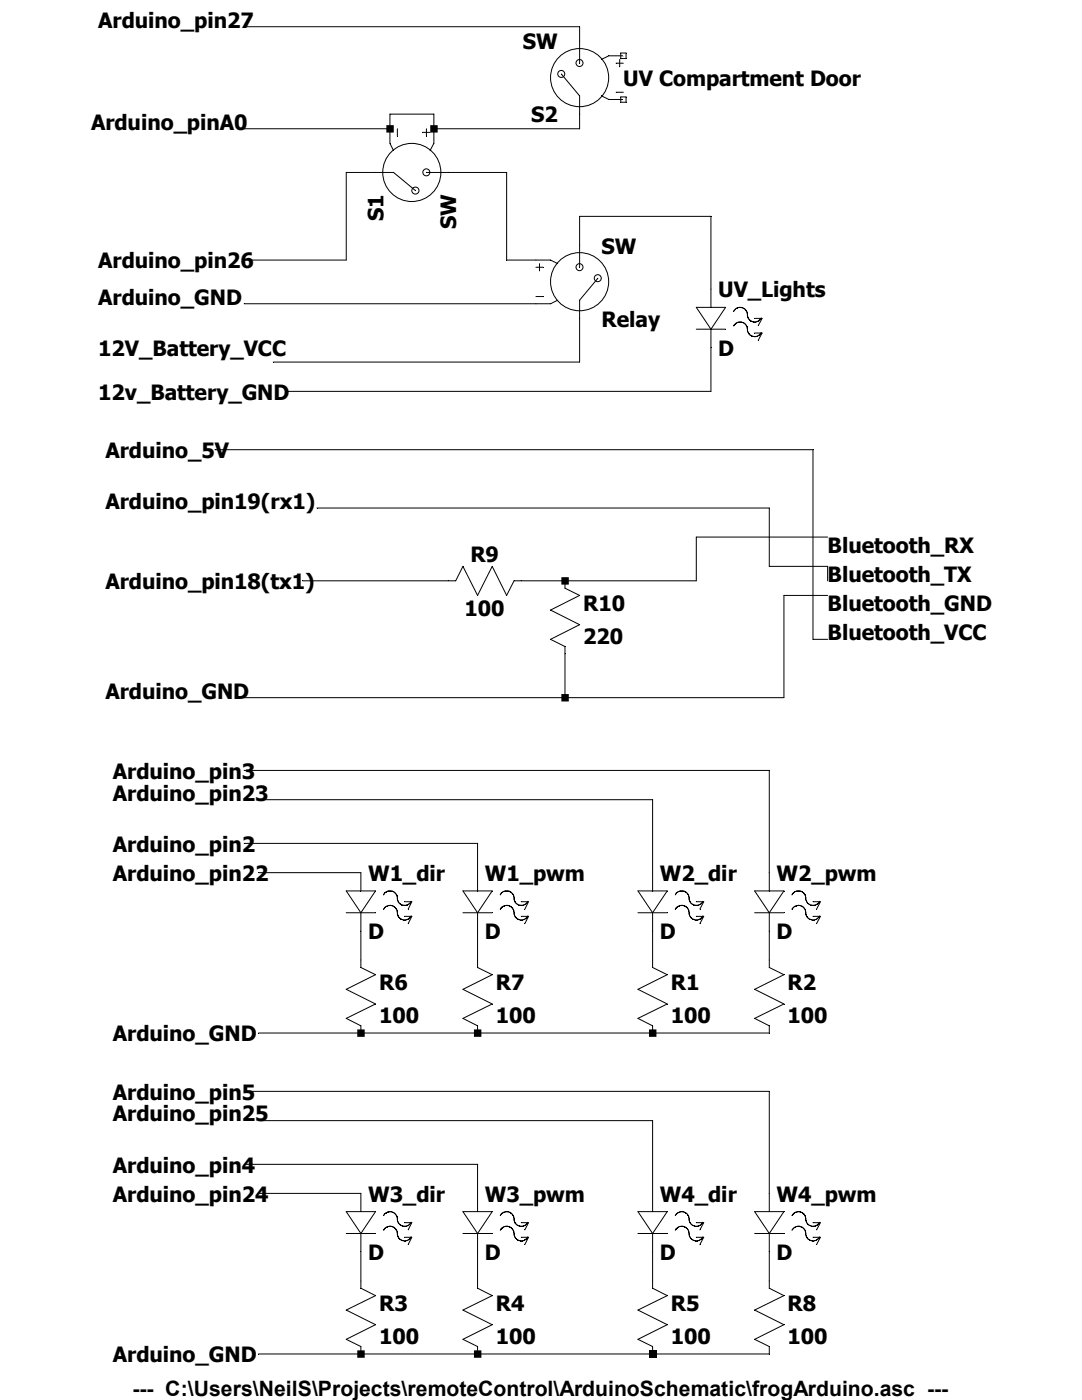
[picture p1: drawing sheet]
<svg xmlns="http://www.w3.org/2000/svg" width="216mm" height="279mm" viewBox="0 0 216 279" stroke-linecap="round" stroke-linejoin="round" font-family="sans-serif">
<g fill="none" stroke="#000" stroke-width=".2">
<path d="M112 14.8l3.7 4.3v3.7M115.7 8.2v4.4M120 19.1l1.5 .8h2.9M122.9 12.6h1.5M122.9 18.4h1.5M123.7 11.9v1.4M123.9 10.6h1v1.1h-1zM124.4 11.1h-2.9l-1.5 .8M74.9 34.4h3.6l4.4 3.7M77.8 25.7v2.9l.7 1.5M79.3 25.7v1.4M84.4 26.4h1.4"/>
<path d="M85.1 34.4h4.4M85.1 25.7v1.4M86.6 25.7v2.9l-.8 1.5M106.9 51.9h3l1.4 .7M106.9 53.3h1.5M106.9 59.2h1.5M107.7 52.6v1.5M111.3 59.9l-1.4 .7h-3M115.7 49v4.3M119.3 55.5l-3.6 4.4v3.6M141.9 57.7v3.6M138.9 65.7h5.9"/>
<path d="M138.9 61.3h5.9l-2.9 4.4zM141.9 65.7v3.6M146.4 62.1l.5-.5a1.49 1.49 0 0 1 1.6 0 1.49 1.49 0 0 1 .6 1.4 1.5 1.5 0 0 0 2.3 1l.5-.5M146.4 65.1l.5-.6a1.4 1.4 0 0 1 1.9 .2l.3 .7a1.54 1.54 0 0 0 .7 1.5 1.54 1.54 0 0 0 1.6 0l.5-.5M150.6 63.5h1.5l-.8 1.5M150.6 66.5h1.5l-.8 1.4M89.5 115.9h1.4l1.5-2.9 2.9 5.8 2.9-5.8 2.9 5.8 1.5-2.9h1.4M112.7 115.9v1.5l3 1.4-5.8 3 5.8 2.9-5.8 2.9 2.8 1.4v1.5M69.1 177.8h5.8l-2.9 4.4zM72 174.2v3.6M76.5 178.6l.2-.2a1.28 1.28 0 0 1 1.4-.6l.8 .5a1.86 1.86 0 0 1 .5 1.4l.4 .7a1.52 1.52 0 0 0 1.8 0l.4-.5M80.7 180h1.5l-.8 1.4"/>
<path d="M92.4 177.8h5.8l-2.9 4.4zM95.3 174.2v3.6M99.8 178.6l.1-.2a1.28 1.28 0 0 1 1.5-.6l.8 .5a1.86 1.86 0 0 1 .5 1.4l.4 .7a1.52 1.52 0 0 0 1.8 0l.4-.5M104 180h1.5l-.8 1.4M127.3 177.8h5.8l-2.9 4.4zM130.2 174.2v3.6M134.7 178.6l.3-.4 .8-.4h.7l.4 .3a1.95 1.95 0 0 1 .7 1.6l.3 .6 .5 .3h.9a1.27 1.27 0 0 0 1-.7M138.9 180h1.5l-.7 1.4M150.6 177.8h5.8l-2.9 4.4zM153.5 174.2v3.6M158 178.6l.6-.6 .4-.2 .9 .1a1.81 1.81 0 0 1 .9 1.7l.4 .7 .5 .3h.9a1.27 1.27 0 0 0 .9-.7M162.2 180h1.5l-.8 1.4"/>
<path d="M69.1 182.2h5.8M72 182.2v3.6M72 191.6v1.5l2.9 1.4-5.8 2.9 5.8 3-5.8 2.8 2.9 1.5v1.5M76.5 181.5a1.47 1.47 0 0 1 1.6-.8 1.47 1.47 0 0 1 1.2 1.3 1.46 1.46 0 0 0 1.1 1.5 1.46 1.46 0 0 0 1.6-.7M80.7 182.9h1.5l-.8 1.4M92.4 182.2h5.8M95.3 182.2v3.6M95.3 191.6v1.5l2.9 1.4-5.8 2.9 5.8 3-5.8 2.8 2.9 1.5v1.5M99.8 181.5a1.47 1.47 0 0 1 1.6-.8 1.47 1.47 0 0 1 1.2 1.3 1.46 1.46 0 0 0 1 1.5 1.46 1.46 0 0 0 1.7-.7M104 182.9h1.5l-.8 1.4M127.3 182.2h5.8M130.2 182.2v3.6"/>
<path d="M130.2 191.6v1.5l2.9 1.4-5.8 2.9 5.8 3-5.8 2.8 2.9 1.5v1.5M134.7 181.5a1.46 1.46 0 0 1 1.6-.8 1.46 1.46 0 0 1 1.2 1.3 1.45 1.45 0 0 0 2.1 1.5l.7-.7M138.9 182.9h1.5l-.7 1.4M150.6 182.2h5.8M153.5 182.2v3.6M153.5 191.6v1.5l2.9 1.4-5.8 2.9 5.8 3-5.8 2.8 2.9 1.5v1.5M158 181.5l.5-.6 .9-.2 .9 .4 .4 .8a1.61 1.61 0 0 0 1.3 1.7l.9-.2 .6-.6M162.2 182.9h1.5l-.8 1.4M72 238.2v3.6M95.3 238.2v3.6M130.2 238.2v3.6M153.5 238.2v3.6"/>
<path d="M69.1 246.2h5.8M69.1 241.8h5.8l-2.9 4.4zM72 246.2v3.6M72 255.7v1.4l2.9 1.5-5.8 2.9 5.8 2.9-5.8 2.9 2.9 1.4v1.5M76.5 242.6a1.44 1.44 0 0 1 2.5-.1l.2 .3a1.75 1.75 0 0 0 1.3 1.9l.9-.1 .6-.7M76.5 245.5l.5-.5a1.6 1.6 0 0 1 1.6-.1l.6 .9a1.52 1.52 0 0 0 .7 1.6 1.52 1.52 0 0 0 1.7 0l.4-.6M80.7 244h1.5l-.8 1.4M80.7 246.9h1.5l-.8 1.5M92.4 246.2h5.8M92.4 241.8h5.8l-2.9 4.4zM95.3 246.2v3.6M95.3 255.7v1.4l2.9 1.5-5.8 2.9 5.8 2.9-5.8 2.9 2.9 1.4v1.5"/>
<path d="M99.8 242.6a1.44 1.44 0 0 1 2.5-.1l.2 .3a1.75 1.75 0 0 0 1.3 1.9l.9-.1 .6-.7M99.8 245.5l.5-.5a1.6 1.6 0 0 1 1.6-.1l.6 .9a1.52 1.52 0 0 0 .7 1.6 1.52 1.52 0 0 0 1.7 0l.4-.6M104 244h1.5l-.8 1.4M104 246.9h1.5l-.8 1.5M127.3 246.2h5.8M127.3 241.8h5.8l-2.9 4.4zM130.2 246.2v3.6M130.2 255.7v1.4l2.9 1.5-5.8 2.9 5.8 2.9-5.8 2.9 2.9 1.4v1.5M134.7 242.6a1.46 1.46 0 0 1 1.6-.7 1.46 1.46 0 0 1 1.2 1.3 1.46 1.46 0 0 0 .7 1.3 1.46 1.46 0 0 0 1.6 0l.5-.6M134.7 245.5l.2-.3a1.49 1.49 0 0 1 2.3 .1l.2 .4a1.72 1.72 0 0 0 1.7 1.9l.7-.2 .5-.6M138.9 244h1.5l-.7 1.4M138.9 246.9h1.5l-.7 1.5"/>
<path d="M150.6 246.2h5.8M150.6 241.8h5.8l-2.9 4.4zM153.5 246.2v3.6M153.5 255.7v1.4l2.9 1.5-5.8 2.9 5.8 2.9-5.8 2.9 2.9 1.4v1.5M158 242.6l.5-.5 .9-.3 .9 .4 .4 .7a1.53 1.53 0 0 0 2.2 1.7l.6-.7M158 245.5l.2-.2a1.43 1.43 0 0 1 1.9-.4l.6 .8a1.72 1.72 0 0 0 1.7 1.9l.7-.2 .4-.6M162.2 244h1.5l-.8 1.4M162.2 246.9h1.5l-.8 1.5"/>
<circle cx="112" cy="14.8" r=".7"/>
<circle cx="115.6" cy="12.6" r=".7"/>
<circle cx="115.7" cy="15.5" r="5.8"/>
<circle cx="82.2" cy="34.4" r="5.8"/>
<circle cx="82.9" cy="38" r=".71"/>
<circle cx="85.1" cy="34.4" r=".7"/>
<circle cx="115.6" cy="53.3" r=".7"/>
<circle cx="115.7" cy="56.2" r="5.8"/>
<circle cx="119.3" cy="55.5" r=".7"/>
</g>
<path d="M123.9 19.3h1v1.1h-1z" fill="none" stroke="#000" stroke-width=".2"/>
<g fill="none" stroke="#000" stroke-width=".2">
<path d="M48.7 5.3h67v2.9M74.9 34.4h-5.8v17.5h-20.4M89.5 34.4h11.6v17.5h5.8M115.7 22.8v2.9h-29.1v-2.9h-8.8v2.9h-29.1M115.7 49v-5.8h26.2v14.5M48.7 60.6h58.2M115.7 63.5v8.8h-61.2M141.9 69.3v8.8h-84.5M42.9 89.7h119.3v37.9h2.9M60.4 115.9h29.1M63.2 101.4h90.3v11.6h11.6v2.9M165.1 107.2h-26.2v8.7h-34.9"/>
<path d="M165.1 118.8h-8.7v20.4h-107.7M112.7 130.5v8.7M48.7 153.8h104.8v20.4M51.6 159.6h78.6v14.6M48.7 168.3h46.6v5.9M51.6 174.2h20.4M72 185.8v5.8M95.3 185.8v5.8M130.2 185.8v5.8M153.5 185.8v5.8M48.7 217.8h104.8v20.4M51.6 206.2h101.9"/>
<path d="M48.7 232.4h46.6v5.8M51.6 223.6h78.6v14.6M51.6 238.2h20.4M72 249.8v5.9M95.3 249.8v5.9M130.2 249.8v5.9M153.5 249.8v5.9M51.6 270.2h101.9"/>
</g>
<path d="M129.5 269.5h1.5v1.5h-1.5z" fill="#000"/>
<path d="M71.3 205.4h1.5v1.5h-1.5zM71.3 269.5h1.5v1.5h-1.5zM77.1 25h1.5v1.5h-1.5zM85.9 25h1.4v1.5h-1.4zM94.6 205.4h1.5v1.5h-1.5zM94.6 269.5h1.5v1.5h-1.5zM112 115.2h1.5v1.5h-1.5zM112 138.5h1.5v1.5h-1.5zM129.5 205.4h1.5v1.5h-1.5z" fill-rule="evenodd" fill="#000"/>
<g font-size="4.2">
<text x="19.6" y="5.5">Arduino_pin27</text>
<text x="104.3" y="9.9">SW</text>
<text x="124.4" y="17.1">UV Compartment Door</text>
<text x="18.2" y="25.9">Arduino_pinA0</text>
<text x="106" y="24.4">S2</text>
<text x="76.5" y="44.1" transform="rotate(-90 76.5 44.1)">S1</text>
<text x="91" y="45.8" transform="rotate(-90 91 45.8)">SW</text>
<text x="19.6" y="53.6">Arduino_pin26</text>
<text x="120" y="50.6">SW</text>
<text x="143.3" y="59.4">UV_Lights</text>
<text x="19.6" y="60.8">Arduino_GND</text>
<text x="120" y="65.2">Relay</text>
<text x="19.6" y="71">12V_Battery_VCC</text>
<text x="143.3" y="71">D</text>
<text x="19.6" y="79.8">12v_Battery_GND</text>
<text x="21" y="91.4">Arduino_5V</text>
<text x="21" y="101.6">Arduino_pin19(rx1)</text>
<text x="93.9" y="112.1">R9</text>
<text x="165.1" y="110.3">Bluetooth_RX</text>
<text x="21" y="117.6">Arduino_pin18(tx1)</text>
<text x="165.1" y="116.1">Bluetooth_TX</text>
<text x="92.7" y="123">100</text>
<text x="116.4" y="122">R10</text>
<text x="165.1" y="122">Bluetooth_GND</text>
<text x="116.4" y="128.5">220</text>
<text x="165.1" y="127.8">Bluetooth_VCC</text>
<text x="21" y="139.4">Arduino_GND</text>
<text x="22.5" y="155.4">Arduino_pin3</text>
<text x="22.5" y="159.8">Arduino_pin23</text>
<text x="22.5" y="170">Arduino_pin2</text>
<text x="22.5" y="175.8">Arduino_pin22</text>
<text x="73.4" y="175.8">W1_dir</text>
<text x="96.7" y="175.8">W1_pwm</text>
<text x="131.7" y="175.8">W2_dir</text>
<text x="154.9" y="175.8">W2_pwm</text>
<text x="73.4" y="187.5">D</text>
<text x="96.7" y="187.5">D</text>
<text x="131.7" y="187.5">D</text>
<text x="154.9" y="187.5">D</text>
<text x="75.6" y="197.6">R6</text>
<text x="98.9" y="197.6">R7</text>
<text x="133.9" y="197.6">R1</text>
<text x="157.1" y="197.6">R2</text>
<text x="22.5" y="207.8">Arduino_GND</text>
<text x="75.6" y="204.2">100</text>
<text x="98.9" y="204.2">100</text>
<text x="133.9" y="204.2">100</text>
<text x="157.1" y="204.2">100</text>
<text x="22.5" y="219.5">Arduino_pin5</text>
<text x="22.5" y="223.8">Arduino_pin25</text>
<text x="22.5" y="234">Arduino_pin4</text>
<text x="22.5" y="239.8">Arduino_pin24</text>
<text x="73.4" y="239.8">W3_dir</text>
<text x="96.7" y="239.8">W3_pwm</text>
<text x="131.7" y="239.8">W4_dir</text>
<text x="154.9" y="239.8">W4_pwm</text>
<text x="73.4" y="251.5">D</text>
<text x="96.7" y="251.5">D</text>
<text x="131.7" y="251.5">D</text>
<text x="154.9" y="251.5">D</text>
<text x="75.6" y="261.7">R3</text>
<text x="98.9" y="261.7">R4</text>
<text x="133.9" y="261.7">R5</text>
<text x="157.1" y="261.7">R8</text>
<text x="75.6" y="268.2">100</text>
<text x="98.9" y="268.2">100</text>
<text x="133.9" y="268.2">100</text>
<text x="157.1" y="268.2">100</text>
<text x="22.5" y="271.9">Arduino_GND</text>
<text x="26.4" y="278.7">--- C:\Users\NeilS\Projects\remoteControl\ArduinoSchematic\frogArduino.asc ---</text>
</g>
</svg>
